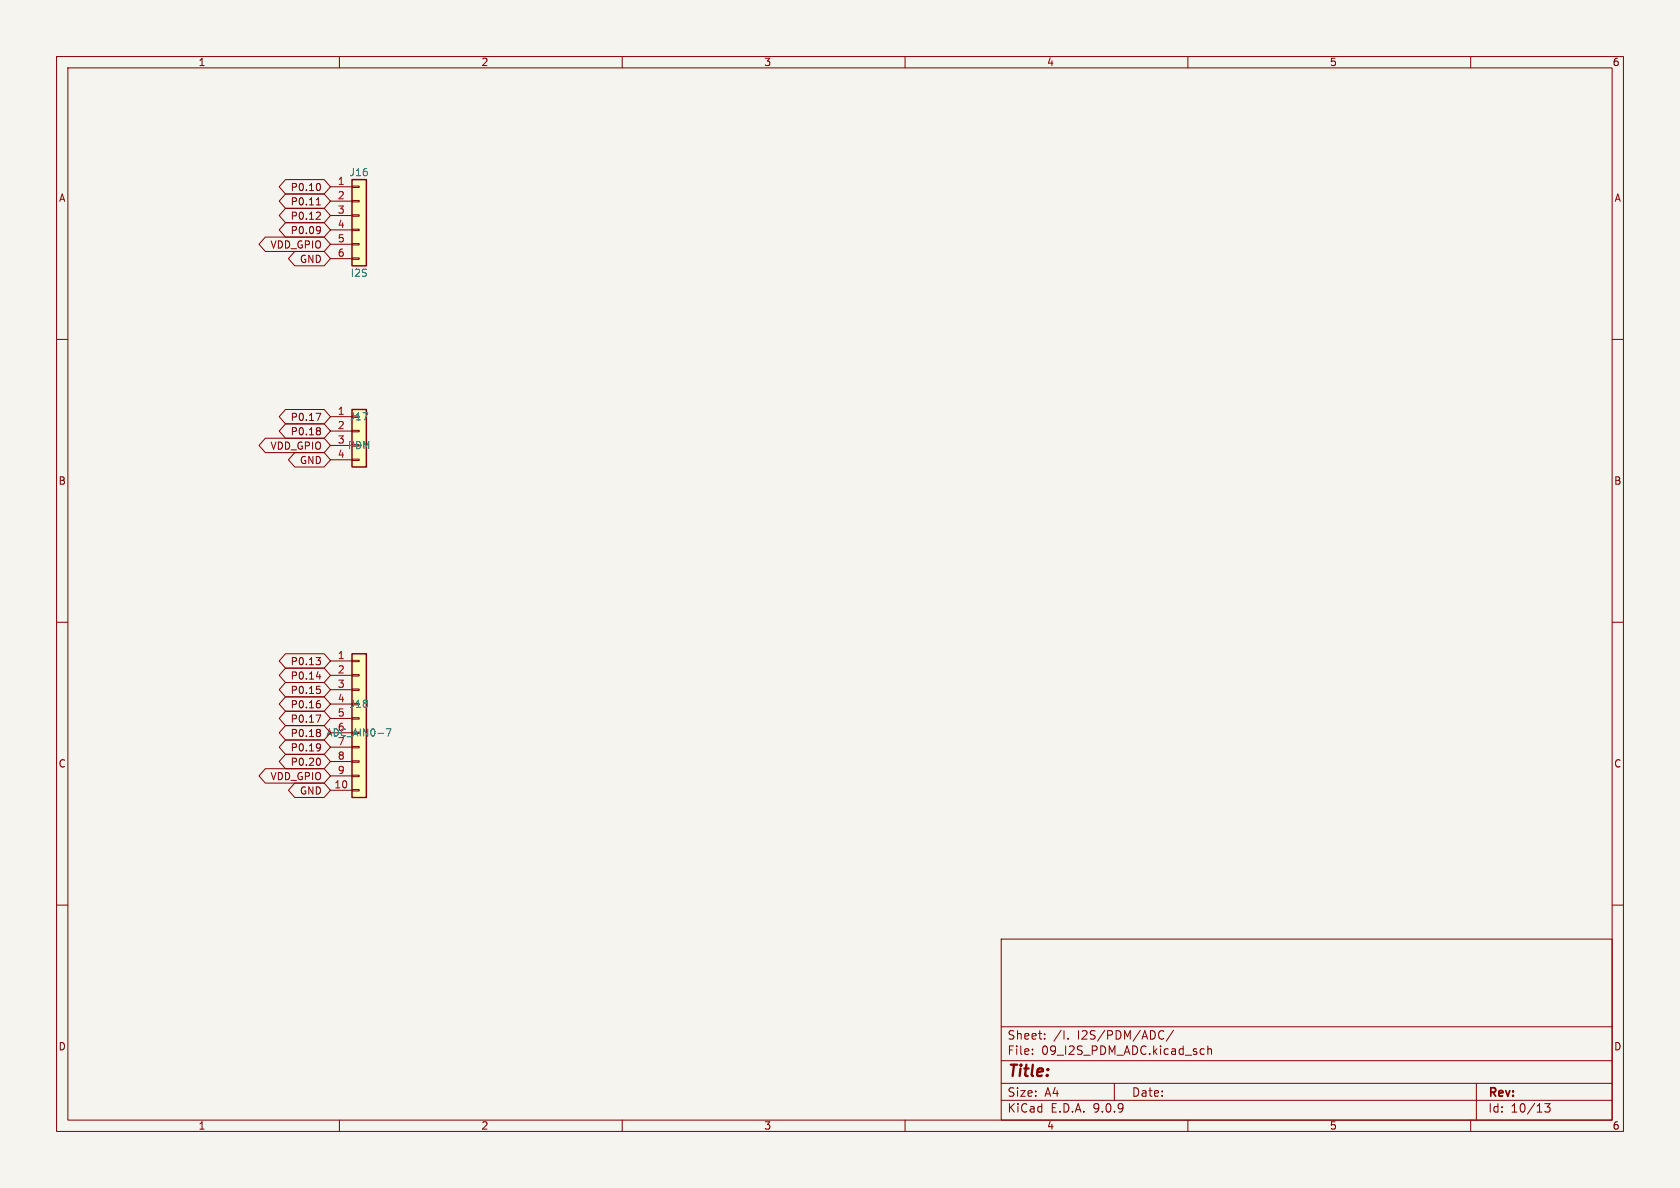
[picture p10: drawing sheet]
<svg xmlns="http://www.w3.org/2000/svg" width="297mm" height="210mm" viewBox="0 0 297 210" stroke-linecap="round" stroke-linejoin="round" font-family="sans-serif">
<path d="M0 0h297v210h-297z" fill="#f5f4ef" stroke="#f5f4ef" stroke-width=".18"/>
<g fill="none" stroke="#840000" stroke-width=".18">
<path d="M10 10h277v190h-277zM12 12h273v186h-273zM60 10v2M110 10v2M160 10v2M210 10v2M260 10v2M10 60h2M285 60h2M10 110h2M285 110h2M10 160h2"/>
<path d="M177 166h108v32h-108zM285 160h2M60 198v2M110 198v2M160 198v2M177 194.5h108M177 191.5h108M177 187.5h108M177 181.5h108M182.5 186.3v.1M182.5 185.5v.1M184.7 183.6v.1"/>
<path d="M184.7 182.8v.1M188.8 183.6v.1M197 191.5v3M205.1 182.3l.4-.1 .2 .1M205.7 183.6l-.2 .1-.4-.1M207.5 182.1l-1.3 2M210 198v2M212.5 185.4l.4 .1M212.9 186.3l-.4 .1M213.5 185.5l.2-.1 .4 .1 .1 .9M213.5 184.9v1.5M260 198v2"/>
<path d="M261 191.5v6.5M273.1 195.1h.9l-.5 .6 .5 .1v.7l-.3 .1h-.4l-.2-.1"/>
</g>
<path d="M62.2 115.6h2.6v25.4h-2.6z" fill="#ffffc2"/>
<path d="M62.2 115.6h2.6v25.4h-2.6z" fill="none" stroke="#840000" stroke-width=".25"/>
<g fill="none" stroke="#840000" stroke-width=".18">
<path d="M58.4 116.8h3.8M58.4 119.4h3.8M62.2 116.7h1.3v.3h-1.3zM62.2 119.3h1.3v.2h-1.3zM58.4 121.9h3.8M58.4 124.5h3.8M58.4 127h3.8M58.4 129.5h3.8M58.4 132.1h3.8M58.4 134.6h3.8M58.4 137.2h3.8M58.4 139.7h3.8"/>
<path d="M62.2 121.8h1.3v.2h-1.3zM62.2 126.9h1.3v.2h-1.3zM62.2 132h1.3v.2h-1.3zM62.2 134.5h1.3v.2h-1.3zM62.2 137h1.3v.3h-1.3zM62.2 139.6h1.3v.2h-1.3z"/>
</g>
<path d="M68.3 128.8h.8l-.5 1.3" fill="none" stroke="#006464" stroke-width=".18"/>
<path d="M62.2 31.8h2.6v15.2h-2.6z" fill="#ffffc2"/>
<path d="M62.2 31.8h2.6v15.2h-2.6z" fill="none" stroke="#840000" stroke-width=".25"/>
<path d="M58.4 33h3.8M58.4 35.6h3.8M58.4 38.1h3.8M62.2 32.9h1.3v.2h-1.3zM62.2 35.4h1.3v.3h-1.3zM62.2 38h1.3v.2h-1.3zM58.4 40.6h3.8M58.4 43.2h3.8M58.4 45.7h3.8M62.2 40.5h1.3v.3h-1.3zM62.2 43.1h1.3v.2h-1.3zM62.2 45.6h1.3v.2h-1.3z" fill="none" stroke="#840000" stroke-width=".18"/>
<path d="M62.2 72.4h2.6v10.2h-2.6z" fill="#ffffc2"/>
<path d="M62.2 72.4h2.6v10.2h-2.6z" fill="none" stroke="#840000" stroke-width=".25"/>
<g fill="none" stroke="#840000" stroke-width=".18">
<path d="M50.5 39.4h6.8l1.1 1.2-1.1 1.3h-6.8l-1.1-1.3zM50.5 36.8h6.8l1.1 1.3-1.1 1.3h-6.8l-1.1-1.3zM50.5 34.3h6.8l1.1 1.3-1.1 1.2h-6.8l-1.1-1.2zM50.5 31.7h6.8l1.1 1.3-1.1 1.3h-6.8l-1.1-1.3zM55.9 36.2h.7M56.2 35.1l.1-.1v1.2M56.3 32.4a.79 .79 0 0 1 0 1.3M56.4 37.5l.2 .2v.3l-.7 .8h.7M46.9 41.9h10.4l1.1 1.3-1.1 1.3h-10.4l-1.1-1.3zM52.1 44.4h5.2l1.1 1.3-1.1 1.3h-5.2l-1.1-1.3zM56.4 40l.2 .2a1.03 1.03 0 0 1-.2 1M56.6 40.6l-.2 .2"/>
<path d="M46.9 77.5h10.4l1.1 1.2-1.1 1.3h-10.4l-1.1-1.3zM50.5 72.4h6.8l1.1 1.3-1.1 1.2h-6.8l-1.1-1.2zM50.5 74.9h6.8l1.1 1.3-1.1 1.3h-6.8l-1.1-1.3zM55.9 73.1h.8l-.5 1.2M56.4 75.6l.2 .2-.2 .3 .2 .3v.2l-.2 .3M58.4 73.7h3.8M58.4 76.2h3.8M58.4 78.7h3.8M62.2 76.1h1.3v.2h-1.3zM52.1 80h5.2l1.1 1.3-1.1 1.3h-5.2l-1.1-1.3zM58.4 81.3h3.8M62.2 81.2h1.3v.2h-1.3z"/>
<path d="M50.5 118.1h6.8l1.1 1.3-1.1 1.3h-6.8l-1.1-1.3zM50.5 115.6h6.8l1.1 1.2-1.1 1.3h-6.8l-1.1-1.3zM55.9 116.2h.7l-.4 .5M55.9 119.6h.8M56.4 116.7l.2 .3v.3l-.2 .2M56.5 119.2v.9M46.9 135.9h10.4l1.1 1.3-1.1 1.2h-10.4l-1.1-1.2zM50.5 123.2h6.8l1.1 1.3-1.1 1.2h-6.8l-1.1-1.2zM50.5 120.6h6.8l1.1 1.3-1.1 1.3h-6.8l-1.1-1.3zM50.5 125.7h6.8l1.1 1.3-1.1 1.3h-6.8l-1.1-1.3zM50.5 133.3h6.8l1.1 1.3-1.1 1.3h-6.8l-1.1-1.3zM50.5 130.8h6.8l1.1 1.3-1.1 1.3h-6.8l-1.1-1.3z"/>
<path d="M50.5 128.3h6.8l1.1 1.2-1.1 1.3h-6.8l-1.1-1.3zM52.1 138.4h5.2l1.1 1.3-1.1 1.3h-5.2l-1.1-1.3zM55.9 126.4h.8l-.5 1.3M56 121.3h.6M56.3 123.9h.2M56.3 134a.79 .79 0 0 1 0 1.3M56.4 124.3l.2 .3v.3l-.2 .2M56.4 121.8l.2 .2v.3l-.2 .3M56.4 128.9l.2 .3-.2 .3 .2 .2v.3l-.2 .2M56.4 131.5l.2 .1a1.03 1.03 0 0 1-.2 1.1M56.6 132l-.2 .3"/>
</g>
<text font-size="2.8" fill="#840000" x="178" y="190.9">Title:</text>
<g font-size="2.1" fill="#840000">
<text x="178" y="184">Sheet:</text>
<text x="186.2" y="184">/I.</text>
<text x="190.5" y="184">I2S/PDM/ADC/</text>
<text x="178" y="186.7">File:</text>
<text x="184.1" y="186.7">09_I2S_PDM_ADC.kicad_sch</text>
<text x="178" y="196.9">KiCad</text>
<text x="178" y="194.1">Size:</text>
<text x="184.7" y="194.1">A4</text>
<text x="185.7" y="196.9">E.D.A.</text>
<text x="193.3" y="196.9">9.0.9</text>
<text x="200" y="194.1">Date:</text>
<text x="263" y="194.3">Rev:</text>
<text x="263" y="196.9">Id:</text>
<text x="267.1" y="196.9">10/13</text>
</g>
<g font-size="1.8" fill="#840000">
<text x="35" y="11.9">1</text>
<text x="85" y="11.9">2</text>
<text x="135" y="11.9">3</text>
<text x="185" y="11.9">4</text>
<text x="235" y="11.9">5</text>
<text x="285" y="11.9">6</text>
<text x="10.3" y="35.9">A</text>
<text x="51.3" y="34">P0.10</text>
<text x="285.3" y="35.9">A</text>
<text x="51.3" y="41.6">P0.09</text>
<text x="51.3" y="39.1">P0.12</text>
<text x="51.3" y="36.5">P0.11</text>
<text x="47.7" y="44.1">VDD_GPIO</text>
<text x="52.9" y="46.7">GND</text>
<text x="51.3" y="74.6">P0.17</text>
<text x="51.3" y="77.2">P0.18</text>
<text x="47.7" y="79.7">VDD_GPIO</text>
<text x="52.9" y="82.2">GND</text>
<text x="10.3" y="85.9">B</text>
<text x="285.3" y="85.9">B</text>
<text x="51.3" y="117.8">P0.13</text>
<text x="51.3" y="125.4">P0.16</text>
<text x="51.3" y="122.9">P0.15</text>
<text x="51.3" y="120.3">P0.14</text>
<text x="51.3" y="128">P0.17</text>
<text x="51.3" y="130.5">P0.18</text>
<text x="10.3" y="135.9">C</text>
<text x="51.3" y="135.6">P0.20</text>
<text x="51.3" y="133">P0.19</text>
<text x="285.3" y="135.9">C</text>
<text x="47.7" y="138.1">VDD_GPIO</text>
<text x="52.9" y="140.7">GND</text>
<text x="10.3" y="185.9">D</text>
<text x="285.3" y="185.9">D</text>
<text x="35" y="199.9">1</text>
<text x="85" y="199.9">2</text>
<text x="135" y="199.9">3</text>
<text x="185" y="199.9">4</text>
<text x="235" y="199.9">5</text>
<text x="285" y="199.9">6</text>
</g>
<g font-size="1.8" fill="#a90000">
<text x="59.6" y="32.8">1</text>
<text x="59.6" y="35.3">2</text>
<text x="59.6" y="37.8">3</text>
<text x="59.6" y="40.4">4</text>
<text x="59.6" y="42.9">5</text>
<text x="59.6" y="45.5">6</text>
<text x="59.6" y="73.4">1</text>
<text x="59.6" y="75.9">2</text>
<text x="59.6" y="78.5">3</text>
<text x="59.6" y="81">4</text>
<text x="59.6" y="116.6">1</text>
<text x="59.6" y="119.1">2</text>
<text x="59.6" y="121.7">3</text>
<text x="59.6" y="124.2">4</text>
<text x="59.6" y="126.7">5</text>
<text x="59.6" y="134.4">8</text>
<text x="59.6" y="136.9">9</text>
<text x="59" y="139.4">10</text>
</g>
<g font-size="1.8" fill="#006464">
<text x="61.7" y="31.3">J16</text>
<text x="61.9" y="49.1">I2S</text>
<text x="61.7" y="74.5">J17</text>
<text x="61.4" y="79.6">PDM</text>
<text x="61.7" y="125.3">J18</text>
<text x="57.6" y="130.4">ADC_AIN0-7</text>
<text x="59.6" y="129.3">6</text>
<text x="59.6" y="131.8">7</text>
</g>
</svg>
